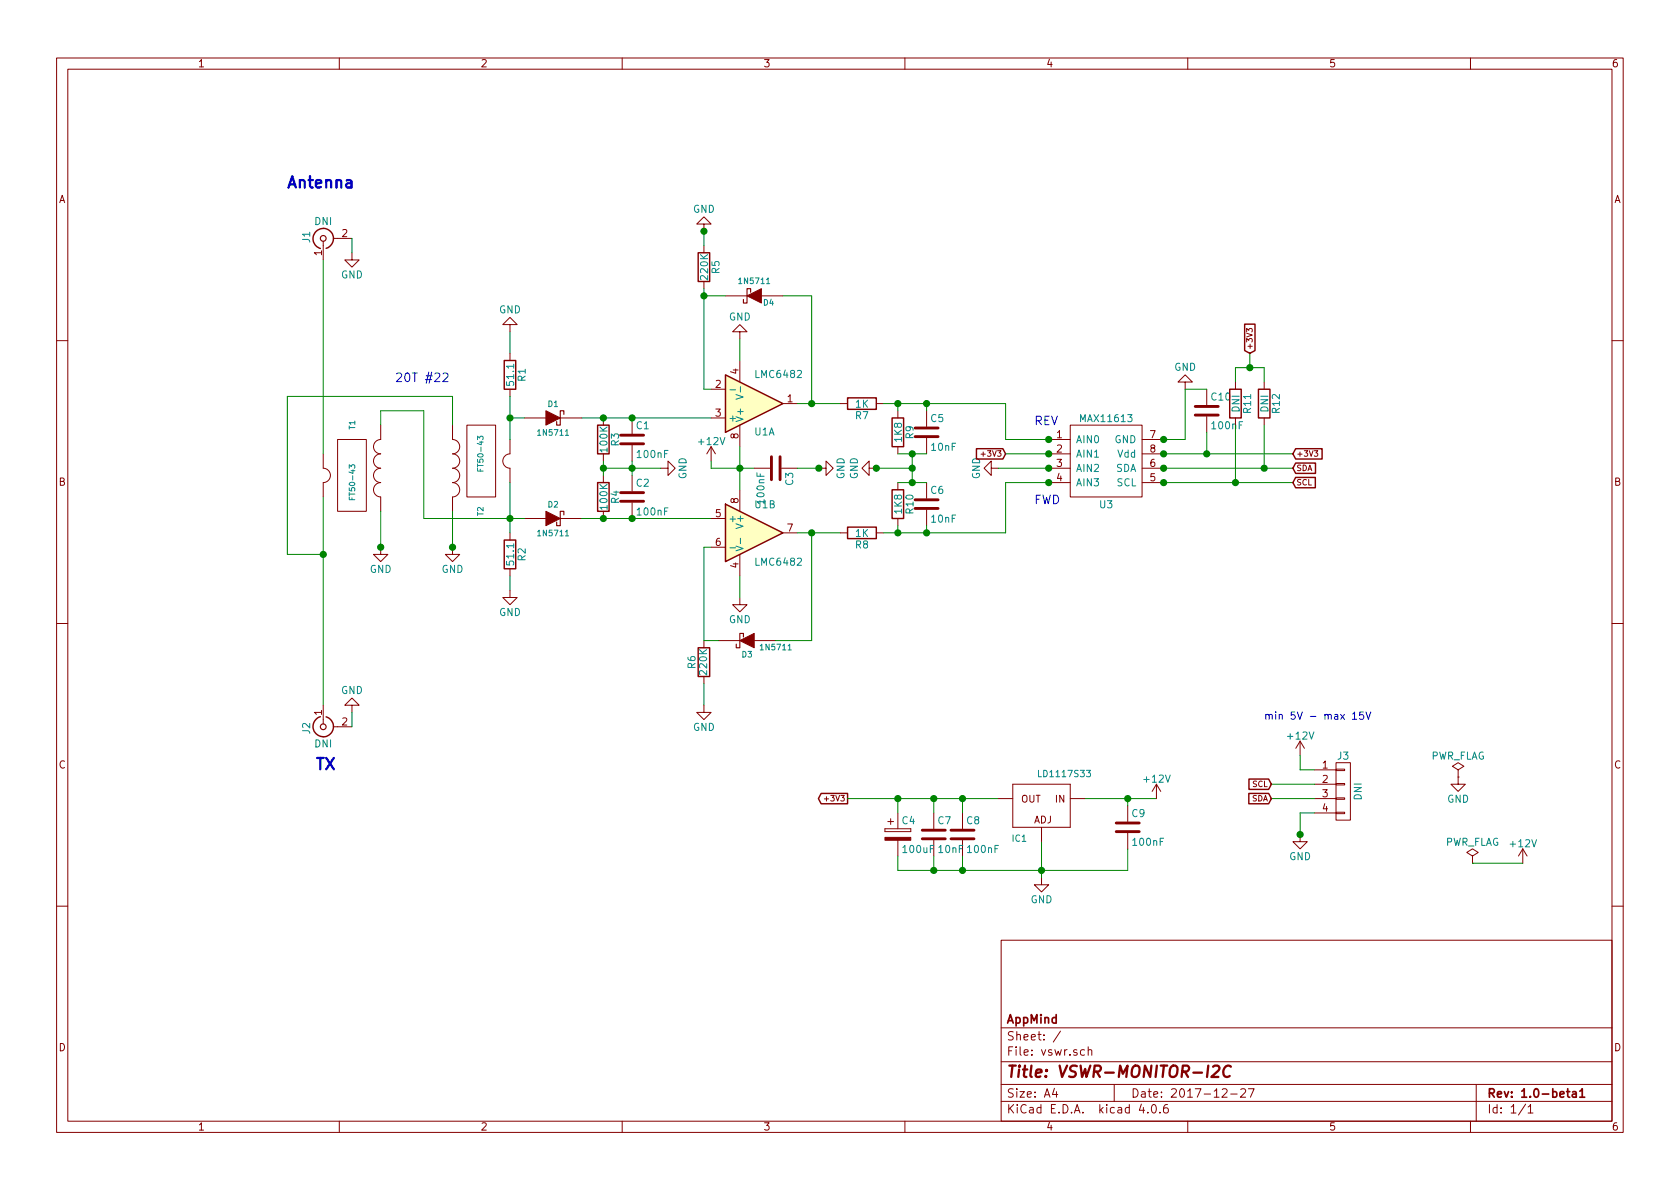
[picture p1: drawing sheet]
EESchema Schematic File Version 2
LIBS:power
LIBS:device
LIBS:transistors
LIBS:conn
LIBS:linear
LIBS:regul
LIBS:74xx
LIBS:cmos4000
LIBS:adc-dac
LIBS:memory
LIBS:xilinx
LIBS:microcontrollers
LIBS:dsp
LIBS:microchip
LIBS:analog_switches
LIBS:motorola
LIBS:texas
LIBS:intel
LIBS:audio
LIBS:interface
LIBS:digital-audio
LIBS:philips
LIBS:display
LIBS:cypress
LIBS:siliconi
LIBS:opto
LIBS:atmel
LIBS:contrib
LIBS:valves
LIBS:vswr
LIBS:Radioberry
LIBS:vswr-cache
EELAYER 25 0
EELAYER END
$Descr A4 11693 8268
encoding utf-8
Sheet 1 1
Title "VSWR-MONITOR-I2C"
Date "2017-12-27"
Rev "1.0-beta1"
Comp "AppMind"
Comment1 ""
Comment2 ""
Comment3 ""
Comment4 ""
$EndDescr
$Comp
L R R1
U 1 1
P 3550 2600
F 0 "R1" V 3630 2600 50  0000 C CNN
F 1 "51.1" V 3550 2600 50  0000 C CNN
F 2 "Resistors_SMD:R_2010_HandSoldering" V 3480 2600 50  0001 C CNN
F 3 "" H 3550 2600 50  0001 C CNN
	1    3550 2600
	1    0    0    -1  
$EndComp
$Comp
L R R3
U 1 1
P 4200 3050
F 0 "R3" V 4280 3050 50  0000 C CNN
F 1 "100K" V 4200 3050 50  0000 C CNN
F 2 "Resistors_SMD:R_0805_HandSoldering" V 4130 3050 50  0001 C CNN
F 3 "" H 4200 3050 50  0001 C CNN
	1    4200 3050
	1    0    0    -1  
$EndComp
$Comp
L R R2
U 1 1
P 3550 3850
F 0 "R2" V 3630 3850 50  0000 C CNN
F 1 "51.1" V 3550 3850 50  0000 C CNN
F 2 "Resistors_SMD:R_2010_HandSoldering" V 3480 3850 50  0001 C CNN
F 3 "" H 3550 3850 50  0001 C CNN
	1    3550 3850
	1    0    0    -1  
$EndComp
$Comp
L R R4
U 1 1
P 4200 3450
F 0 "R4" V 4280 3450 50  0000 C CNN
F 1 "100K" V 4200 3450 50  0000 C CNN
F 2 "Resistors_SMD:R_0805_HandSoldering" V 4130 3450 50  0001 C CNN
F 3 "" H 4200 3450 50  0001 C CNN
	1    4200 3450
	1    0    0    -1  
$EndComp
$Comp
L C C1
U 1 1
P 4400 3050
F 0 "C1" H 4425 3150 50  0000 L CNN
F 1 "100nF" H 4425 2950 50  0000 L CNN
F 2 "Capacitors_SMD:C_0805_HandSoldering" H 4438 2900 50  0001 C CNN
F 3 "" H 4400 3050 50  0001 C CNN
	1    4400 3050
	1    0    0    -1  
$EndComp
$Comp
L C C2
U 1 1
P 4400 3450
F 0 "C2" H 4425 3550 50  0000 L CNN
F 1 "100nF" H 4425 3350 50  0000 L CNN
F 2 "Capacitors_SMD:C_0805_HandSoldering" H 4438 3300 50  0001 C CNN
F 3 "" H 4400 3450 50  0001 C CNN
	1    4400 3450
	1    0    0    -1  
$EndComp
$Comp
L Toroid T2
U 1 1
P 3350 3150
F 0 "T2" H 3750 3150 39  0000 C CNN
F 1 "FT50-43" H 3350 3150 39  0000 C CNN
F 2 "VSWR:T50-43_V_THT" H 3500 2480 60  0001 C CNN
F 3 "" H 3500 2480 60  0001 C CNN
	1    3350 3150
	0    1    1    0   
$EndComp
$Comp
L CONN_COAXIAL J1
U 1 1
P 2250 1650
F 0 "J1" H 2260 1770 50  0000 C CNN
F 1 "DNI" V 2365 1650 50  0000 C CNN
F 2 "HERMESLITE:SMAVERT" H 2250 1650 50  0001 C CNN
F 3 "" H 2250 1650 50  0001 C CNN
F 4 "CONN_COAXIAL" H 2250 1650 60  0001 C CNN "Veld4"
F 5 "GENERIC" H 2250 1650 60  0001 C CNN "Option"
F 6 "CON" H 2250 1650 60  0001 C CNN "Key"
	1    2250 1650
	0    -1   -1   0   
$EndComp
$Comp
L CONN_COAXIAL J2
U 1 1
P 2250 5050
F 0 "J2" H 2260 5170 50  0000 C CNN
F 1 "DNI" V 2365 5050 50  0000 C CNN
F 2 "HERMESLITE:SMAVERT" H 2250 5050 50  0001 C CNN
F 3 "" H 2250 5050 50  0001 C CNN
F 4 "CONN_COAXIAL" H 2250 5050 60  0001 C CNN "Veld4"
F 5 "GENERIC" H 2250 5050 60  0001 C CNN "Option"
F 6 "CON" H 2250 5050 60  0001 C CNN "Key"
	1    2250 5050
	0    -1   1    0   
$EndComp
$Comp
L DIODESCH D1
U 1 1
P 3850 2900
F 0 "D1" H 3850 3000 40  0000 C CNN
F 1 "1N5711" H 3850 2800 40  0000 C CNN
F 2 "HERMESLITE:1N5711WS" H 3850 2900 60  0001 C CNN
F 3 "" H 3850 2900 60  0000 C CNN
	1    3850 2900
	1    0    0    -1  
$EndComp
$Comp
L DIODESCH D2
U 1 1
P 3850 3600
F 0 "D2" H 3850 3700 40  0000 C CNN
F 1 "1N5711" H 3850 3500 40  0000 C CNN
F 2 "HERMESLITE:1N5711WS" H 3850 3600 60  0001 C CNN
F 3 "" H 3850 3600 60  0000 C CNN
	1    3850 3600
	1    0    0    -1  
$EndComp
$Comp
L Toroid T1
U 1 1
P 2450 3350
F 0 "T1" H 2850 3350 39  0000 C CNN
F 1 "FT50-43" H 2450 3350 39  0000 C CNN
F 2 "VSWR:T50-43_V_THT" H 2600 2680 60  0001 C CNN
F 3 "" H 2600 2680 60  0001 C CNN
	1    2450 3350
	0    -1   -1   0   
$EndComp
$Comp
L GND #PWR01
U 1 1
P 3550 4100
F 0 "#PWR01" H 3550 3850 50  0001 C CNN
F 1 "GND" H 3550 3950 50  0000 C CNN
F 2 "" H 3550 4100 50  0001 C CNN
F 3 "" H 3550 4100 50  0001 C CNN
	1    3550 4100
	1    0    0    -1  
$EndComp
$Comp
L GND #PWR02
U 1 1
P 2650 3800
F 0 "#PWR02" H 2650 3550 50  0001 C CNN
F 1 "GND" H 2650 3650 50  0000 C CNN
F 2 "" H 2650 3800 50  0001 C CNN
F 3 "" H 2650 3800 50  0001 C CNN
	1    2650 3800
	1    0    0    -1  
$EndComp
$Comp
L GND #PWR03
U 1 1
P 3150 3800
F 0 "#PWR03" H 3150 3550 50  0001 C CNN
F 1 "GND" H 3150 3650 50  0000 C CNN
F 2 "" H 3150 3800 50  0001 C CNN
F 3 "" H 3150 3800 50  0001 C CNN
	1    3150 3800
	1    0    0    -1  
$EndComp
$Comp
L GND #PWR04
U 1 1
P 2450 1750
F 0 "#PWR04" H 2450 1500 50  0001 C CNN
F 1 "GND" H 2450 1600 50  0000 C CNN
F 2 "" H 2450 1750 50  0001 C CNN
F 3 "" H 2450 1750 50  0001 C CNN
	1    2450 1750
	1    0    0    -1  
$EndComp
$Comp
L GND #PWR05
U 1 1
P 2450 4950
F 0 "#PWR05" H 2450 4700 50  0001 C CNN
F 1 "GND" H 2450 4800 50  0000 C CNN
F 2 "" H 2450 4950 50  0001 C CNN
F 3 "" H 2450 4950 50  0001 C CNN
	1    2450 4950
	-1   0    0    1   
$EndComp
$Comp
L GND #PWR06
U 1 1
P 3550 2300
F 0 "#PWR06" H 3550 2050 50  0001 C CNN
F 1 "GND" H 3550 2150 50  0000 C CNN
F 2 "" H 3550 2300 50  0001 C CNN
F 3 "" H 3550 2300 50  0001 C CNN
	1    3550 2300
	-1   0    0    1   
$EndComp
$Comp
L LMC6482 U1
U 1 1
P 5250 2800
F 0 "U1" H 5250 3000 50  0000 L CNN
F 1 "LMC6482" H 5250 2600 50  0000 L CNN
F 2 "Housings_SOIC:SOIC-8_3.9x4.9mm_Pitch1.27mm" H 5250 2800 50  0001 C CNN
F 3 "" H 5250 2800 50  0001 C CNN
	1    5250 2800
	1    0    0    1   
$EndComp
Wire Wire Line
	2250 3150 2250 1800
Wire Wire Line
	2250 3450 2250 4900
Wire Wire Line
	3550 2750 3550 3050
Wire Wire Line
	3550 3350 3550 3700
Wire Wire Line
	3550 2900 3650 2900
Connection ~ 3550 2900
Wire Wire Line
	2950 3600 3650 3600
Connection ~ 3550 3600
Wire Wire Line
	4050 3600 4950 3600
Connection ~ 4200 3600
Wire Wire Line
	4200 3200 4200 3300
Wire Wire Line
	4400 3200 4400 3300
Connection ~ 4400 3250
Connection ~ 4200 3250
Wire Wire Line
	4050 2900 4950 2900
Connection ~ 4200 2900
Wire Wire Line
	3150 2950 3150 2750
Wire Wire Line
	3150 2750 2000 2750
Wire Wire Line
	2000 2750 2000 3850
Wire Wire Line
	2000 3850 2250 3850
Connection ~ 2250 3850
Wire Wire Line
	2650 2950 2650 2850
Wire Wire Line
	2650 2850 2950 2850
Wire Wire Line
	2950 2850 2950 3600
Wire Wire Line
	2650 3550 2650 3800
Wire Wire Line
	3150 3550 3150 3800
Wire Wire Line
	3550 4100 3550 4000
Wire Wire Line
	2450 1650 2450 1750
$Comp
L LMC6482 U1
U 2 1
P 5250 3700
F 0 "U1" H 5250 3900 50  0000 L CNN
F 1 "LMC6482" H 5250 3500 50  0000 L CNN
F 2 "Housings_SOIC:SOIC-8_3.9x4.9mm_Pitch1.27mm" H 5250 3700 50  0001 C CNN
F 3 "" H 5250 3700 50  0001 C CNN
	2    5250 3700
	1    0    0    -1  
$EndComp
Connection ~ 4400 2900
Connection ~ 4400 3600
$Comp
L C C3
U 1 1
P 5400 3250
F 0 "C3" H 5425 3350 50  0000 L CNN
F 1 "100nF" H 5425 3150 50  0000 L CNN
F 2 "Capacitors_SMD:C_0805_HandSoldering" H 5438 3100 50  0001 C CNN
F 3 "" H 5400 3250 50  0001 C CNN
	1    5400 3250
	0    1    1    0   
$EndComp
$Comp
L GND #PWR07
U 1 1
P 4600 3250
F 0 "#PWR07" H 4600 3000 50  0001 C CNN
F 1 "GND" H 4600 3100 50  0000 C CNN
F 2 "" H 4600 3250 50  0001 C CNN
F 3 "" H 4600 3250 50  0001 C CNN
	1    4600 3250
	0    -1   -1   0   
$EndComp
$Comp
L GND #PWR08
U 1 1
P 5700 3250
F 0 "#PWR08" H 5700 3000 50  0001 C CNN
F 1 "GND" H 5700 3100 50  0000 C CNN
F 2 "" H 5700 3250 50  0001 C CNN
F 3 "" H 5700 3250 50  0001 C CNN
	1    5700 3250
	0    -1   -1   0   
$EndComp
Wire Wire Line
	5150 3100 5150 3400
Wire Wire Line
	4950 3250 5250 3250
Connection ~ 5150 3250
Wire Wire Line
	5550 3250 5700 3250
$Comp
L DIODESCH D3
U 1 1
P 5200 4450
F 0 "D3" H 5200 4550 40  0000 C CNN
F 1 "1N5711" H 5000 4500 40  0000 C CNN
F 2 "HERMESLITE:1N5711WS" H 5200 4450 60  0001 C CNN
F 3 "" H 5200 4450 60  0000 C CNN
	1    5200 4450
	-1   0    0    1   
$EndComp
$Comp
L GND #PWR09
U 1 1
P 5150 4150
F 0 "#PWR09" H 5150 3900 50  0001 C CNN
F 1 "GND" H 5150 4000 50  0000 C CNN
F 2 "" H 5150 4150 50  0001 C CNN
F 3 "" H 5150 4150 50  0001 C CNN
	1    5150 4150
	1    0    0    -1  
$EndComp
$Comp
L GND #PWR010
U 1 1
P 5150 2350
F 0 "#PWR010" H 5150 2100 50  0001 C CNN
F 1 "GND" H 5150 2200 50  0000 C CNN
F 2 "" H 5150 2350 50  0001 C CNN
F 3 "" H 5150 2350 50  0001 C CNN
	1    5150 2350
	-1   0    0    1   
$EndComp
Wire Wire Line
	5150 4000 5150 4150
$Comp
L R R6
U 1 1
P 4900 4600
F 0 "R6" V 4980 4600 50  0000 C CNN
F 1 "220K" V 4900 4600 50  0000 C CNN
F 2 "Resistors_SMD:R_0805_HandSoldering" V 4830 4600 50  0001 C CNN
F 3 "" H 4900 4600 50  0001 C CNN
	1    4900 4600
	-1   0    0    1   
$EndComp
$Comp
L R R5
U 1 1
P 4900 1850
F 0 "R5" V 4980 1850 50  0000 C CNN
F 1 "220K" V 4900 1850 50  0000 C CNN
F 2 "Resistors_SMD:R_0805_HandSoldering" V 4830 1850 50  0001 C CNN
F 3 "" H 4900 1850 50  0001 C CNN
	1    4900 1850
	1    0    0    -1  
$EndComp
$Comp
L DIODESCH D4
U 1 1
P 5250 2050
F 0 "D4" H 5150 2100 40  0000 C CNN
F 1 "1N5711" H 5250 1950 40  0000 C CNN
F 2 "HERMESLITE:1N5711WS" H 5250 2050 60  0001 C CNN
F 3 "" H 5250 2050 60  0000 C CNN
	1    5250 2050
	-1   0    0    1   
$EndComp
Wire Wire Line
	4900 2700 4950 2700
Wire Wire Line
	4900 2000 4900 2700
Wire Wire Line
	5050 2050 4900 2050
Connection ~ 4900 2050
Wire Wire Line
	4950 3800 4900 3800
Wire Wire Line
	4900 3800 4900 4450
Wire Wire Line
	4900 4450 5000 4450
$Comp
L GND #PWR011
U 1 1
P 4900 1600
F 0 "#PWR011" H 4900 1350 50  0001 C CNN
F 1 "GND" H 4900 1450 50  0000 C CNN
F 2 "" H 4900 1600 50  0001 C CNN
F 3 "" H 4900 1600 50  0001 C CNN
	1    4900 1600
	-1   0    0    1   
$EndComp
$Comp
L GND #PWR012
U 1 1
P 4900 4900
F 0 "#PWR012" H 4900 4650 50  0001 C CNN
F 1 "GND" H 4900 4750 50  0000 C CNN
F 2 "" H 4900 4900 50  0001 C CNN
F 3 "" H 4900 4900 50  0001 C CNN
	1    4900 4900
	1    0    0    -1  
$EndComp
Wire Wire Line
	4900 4750 4900 4900
Wire Wire Line
	4900 1700 4900 1600
Wire Wire Line
	5450 2050 5650 2050
Wire Wire Line
	5650 2050 5650 2800
Wire Wire Line
	5550 2800 5850 2800
Wire Wire Line
	5550 3700 5850 3700
Wire Wire Line
	5650 3700 5650 4450
Wire Wire Line
	5650 4450 5400 4450
$Comp
L R R7
U 1 1
P 6000 2800
F 0 "R7" V 6080 2800 50  0000 C CNN
F 1 "1K" V 6000 2800 50  0000 C CNN
F 2 "Resistors_SMD:R_0805_HandSoldering" V 5930 2800 50  0001 C CNN
F 3 "" H 6000 2800 50  0001 C CNN
	1    6000 2800
	0    1    1    0   
$EndComp
$Comp
L R R8
U 1 1
P 6000 3700
F 0 "R8" V 6080 3700 50  0000 C CNN
F 1 "1K" V 6000 3700 50  0000 C CNN
F 2 "Resistors_SMD:R_0805_HandSoldering" V 5930 3700 50  0001 C CNN
F 3 "" H 6000 3700 50  0001 C CNN
	1    6000 3700
	0    1    1    0   
$EndComp
Connection ~ 5650 2800
Connection ~ 5650 3700
$Comp
L R R9
U 1 1
P 6250 3000
F 0 "R9" V 6330 3000 50  0000 C CNN
F 1 "1K8" V 6250 3000 50  0000 C CNN
F 2 "Resistors_SMD:R_0805_HandSoldering" V 6180 3000 50  0001 C CNN
F 3 "" H 6250 3000 50  0001 C CNN
	1    6250 3000
	1    0    0    -1  
$EndComp
$Comp
L R R10
U 1 1
P 6250 3500
F 0 "R10" V 6330 3500 50  0000 C CNN
F 1 "1K8" V 6250 3500 50  0000 C CNN
F 2 "Resistors_SMD:R_0805_HandSoldering" V 6180 3500 50  0001 C CNN
F 3 "" H 6250 3500 50  0001 C CNN
	1    6250 3500
	1    0    0    -1  
$EndComp
$Comp
L C C5
U 1 1
P 6450 3000
F 0 "C5" H 6475 3100 50  0000 L CNN
F 1 "10nF" H 6475 2900 50  0000 L CNN
F 2 "Capacitors_SMD:C_0805_HandSoldering" H 6488 2850 50  0001 C CNN
F 3 "" H 6450 3000 50  0001 C CNN
	1    6450 3000
	1    0    0    -1  
$EndComp
$Comp
L C C6
U 1 1
P 6450 3500
F 0 "C6" H 6475 3600 50  0000 L CNN
F 1 "10nF" H 6475 3400 50  0000 L CNN
F 2 "Capacitors_SMD:C_0805_HandSoldering" H 6488 3350 50  0001 C CNN
F 3 "" H 6450 3500 50  0001 C CNN
	1    6450 3500
	1    0    0    -1  
$EndComp
Wire Wire Line
	6150 2800 7000 2800
Wire Wire Line
	6250 2800 6250 2850
Wire Wire Line
	6150 3700 7000 3700
Wire Wire Line
	6250 3700 6250 3650
Wire Wire Line
	6450 3700 6450 3650
Connection ~ 6250 3700
Wire Wire Line
	6450 2800 6450 2850
Connection ~ 6250 2800
Wire Wire Line
	6250 3150 6450 3150
Wire Wire Line
	6250 3350 6450 3350
$Comp
L GND #PWR013
U 1 1
P 6100 3250
F 0 "#PWR013" H 6100 3000 50  0001 C CNN
F 1 "GND" H 6100 3100 50  0000 C CNN
F 2 "" H 6100 3250 50  0001 C CNN
F 3 "" H 6100 3250 50  0001 C CNN
	1    6100 3250
	0    1    1    0   
$EndComp
Wire Wire Line
	6100 3250 6350 3250
Wire Wire Line
	6350 3150 6350 3350
Connection ~ 6350 3150
Connection ~ 6350 3350
Connection ~ 6350 3250
$Comp
L MAX11613 U3
U 1 1
P 7700 3200
F 0 "U3" H 7700 2900 50  0000 C CNN
F 1 "MAX11613" H 7700 3500 49  0000 C CNN
F 2 "HERMESLITE:MAX11613" H 7700 2725 50  0001 C CNN
F 3 "DOCUMENTATION" H 7700 2900 50  0001 C CNN
	1    7700 3200
	1    0    0    -1  
$EndComp
Text Notes 7200 3500 0    60   ~ 0
FWD
Text Notes 7200 2950 0    60   ~ 0
REV
Wire Wire Line
	7000 2800 7000 3050
Wire Wire Line
	7000 3050 7300 3050
Connection ~ 6450 2800
Wire Wire Line
	7000 3700 7000 3350
Wire Wire Line
	7000 3350 7300 3350
Connection ~ 6450 3700
Wire Wire Line
	8100 3350 9000 3350
$Comp
L C C10
U 1 1
P 8400 2850
F 0 "C10" H 8425 2950 50  0000 L CNN
F 1 "100nF" H 8425 2750 50  0000 L CNN
F 2 "Capacitors_SMD:C_0805_HandSoldering" H 8438 2700 50  0001 C CNN
F 3 "" H 8400 2850 50  0001 C CNN
	1    8400 2850
	1    0    0    -1  
$EndComp
Wire Wire Line
	8100 3250 9000 3250
Text Notes 2000 1300 0    79   ~ 16
Antenna
Text Notes 2200 5350 0    79   ~ 16
TX
Wire Wire Line
	8100 3150 9000 3150
Wire Wire Line
	4950 3250 4950 3200
$Comp
L +12V #PWR014
U 1 1
P 4950 3200
F 0 "#PWR014" H 4950 3050 50  0001 C CNN
F 1 "+12V" H 4950 3340 50  0000 C CNN
F 2 "" H 4950 3200 50  0001 C CNN
F 3 "" H 4950 3200 50  0001 C CNN
	1    4950 3200
	1    0    0    -1  
$EndComp
$Comp
L +12V #PWR015
U 1 1
P 10600 6000
F 0 "#PWR015" H 10600 5850 50  0001 C CNN
F 1 "+12V" H 10600 6140 50  0000 C CNN
F 2 "" H 10600 6000 50  0001 C CNN
F 3 "" H 10600 6000 50  0001 C CNN
	1    10600 6000
	1    0    0    -1  
$EndComp
$Comp
L PWR_FLAG #FLG016
U 1 1
P 10250 6000
F 0 "#FLG016" H 10250 6075 50  0001 C CNN
F 1 "PWR_FLAG" H 10250 6150 50  0000 C CNN
F 2 "" H 10250 6000 50  0001 C CNN
F 3 "" H 10250 6000 50  0001 C CNN
	1    10250 6000
	1    0    0    -1  
$EndComp
Wire Wire Line
	10250 6000 10600 6000
Text Notes 2750 2650 0    60   ~ 0
20T #22
$Comp
L GND #PWR017
U 1 1
P 7250 6100
F 0 "#PWR017" H 7250 5850 50  0001 C CNN
F 1 "GND" H 7250 5950 50  0000 C CNN
F 2 "" H 7250 6100 50  0001 C CNN
F 3 "" H 7250 6100 50  0001 C CNN
	1    7250 6100
	1    0    0    -1  
$EndComp
$Comp
L C C9
U 1 1
P 7850 5750
F 0 "C9" H 7875 5850 50  0000 L CNN
F 1 "100nF" H 7875 5650 50  0000 L CNN
F 2 "Capacitors_SMD:C_0805_HandSoldering" H 7888 5600 50  0001 C CNN
F 3 "" H 7850 5750 50  0001 C CNN
	1    7850 5750
	1    0    0    -1  
$EndComp
$Comp
L C C8
U 1 1
P 6700 5800
F 0 "C8" H 6725 5900 50  0000 L CNN
F 1 "100nF" H 6725 5700 50  0000 L CNN
F 2 "Capacitors_SMD:C_0805_HandSoldering" H 6738 5650 50  0001 C CNN
F 3 "" H 6700 5800 50  0001 C CNN
	1    6700 5800
	1    0    0    -1  
$EndComp
$Comp
L C C7
U 1 1
P 6500 5800
F 0 "C7" H 6525 5900 50  0000 L CNN
F 1 "10nF" H 6525 5700 50  0000 L CNN
F 2 "Capacitors_SMD:C_0805_HandSoldering" H 6538 5650 50  0001 C CNN
F 3 "" H 6500 5800 50  0001 C CNN
	1    6500 5800
	1    0    0    -1  
$EndComp
$Comp
L CP C4
U 1 1
P 6250 5800
F 0 "C4" H 6275 5900 50  0000 L CNN
F 1 "100uF" H 6275 5700 50  0000 L CNN
F 2 "HERMESLITE:SMD-1210" H 6288 5650 50  0001 C CNN
F 3 "" H 6250 5800 50  0001 C CNN
	1    6250 5800
	1    0    0    -1  
$EndComp
Wire Wire Line
	6250 5550 6250 5650
Wire Wire Line
	6500 5550 6500 5650
Connection ~ 6500 5550
Wire Wire Line
	6700 5550 6700 5650
Connection ~ 6700 5550
Wire Wire Line
	6250 5950 6250 6050
Wire Wire Line
	6250 6050 7850 6050
Wire Wire Line
	7850 6050 7850 5900
Wire Wire Line
	7250 5850 7250 6100
Wire Wire Line
	6700 5950 6700 6050
Connection ~ 6700 6050
Wire Wire Line
	6500 5950 6500 6050
Connection ~ 6500 6050
Wire Wire Line
	7550 5550 8050 5550
Wire Wire Line
	7850 5550 7850 5600
Connection ~ 7850 5550
Connection ~ 6250 5550
Text GLabel 9000 3150 2    39   Input ~ 0
+3V3
$Comp
L +12V #PWR018
U 1 1
P 8050 5550
F 0 "#PWR018" H 8050 5400 50  0001 C CNN
F 1 "+12V" H 8050 5690 50  0000 C CNN
F 2 "" H 8050 5550 50  0001 C CNN
F 3 "" H 8050 5550 50  0001 C CNN
	1    8050 5550
	1    0    0    -1  
$EndComp
$Comp
L CONN_01X04 J3
U 1 1
P 9350 5500
F 0 "J3" H 9350 5750 50  0000 C CNN
F 1 "DNI" V 9450 5500 50  0000 C CNN
F 2 "Pin_Headers:Pin_Header_Straight_1x04_Pitch2.54mm_SMD_Pin1Left" H 9350 5500 50  0001 C CNN
F 3 "" H 9350 5500 50  0001 C CNN
F 4 "CONN_01X04" H 9350 5500 60  0001 C CNN "Veld4"
F 5 "GENERIC" H 9350 5500 60  0001 C CNN "Option"
F 6 "con" H 9350 5500 60  0001 C CNN "Key"
	1    9350 5500
	1    0    0    -1  
$EndComp
Text GLabel 9000 3350 2    39   Input ~ 0
SCL
Text GLabel 9000 3250 2    39   Input ~ 0
SDA
$Comp
L GND #PWR019
U 1 1
P 9050 5800
F 0 "#PWR019" H 9050 5550 50  0001 C CNN
F 1 "GND" H 9050 5650 50  0000 C CNN
F 2 "" H 9050 5800 50  0001 C CNN
F 3 "" H 9050 5800 50  0001 C CNN
	1    9050 5800
	1    0    0    -1  
$EndComp
Wire Wire Line
	9150 5650 9050 5650
Wire Wire Line
	9050 5650 9050 5800
$Comp
L +12V #PWR020
U 1 1
P 9050 5250
F 0 "#PWR020" H 9050 5100 50  0001 C CNN
F 1 "+12V" H 9050 5390 50  0000 C CNN
F 2 "" H 9050 5250 50  0001 C CNN
F 3 "" H 9050 5250 50  0001 C CNN
	1    9050 5250
	1    0    0    -1  
$EndComp
Wire Wire Line
	9050 5250 9050 5350
Wire Wire Line
	9050 5350 9150 5350
Wire Wire Line
	9150 5450 8850 5450
Wire Wire Line
	9150 5550 8850 5550
Text GLabel 8850 5450 0    39   Input ~ 0
SCL
Text GLabel 8850 5550 0    39   Input ~ 0
SDA
$Comp
L R R11
U 1 1
P 8600 2800
F 0 "R11" V 8680 2800 50  0000 C CNN
F 1 "DNI" V 8600 2800 50  0000 C CNN
F 2 "Resistors_SMD:R_0805_HandSoldering" V 8530 2800 50  0001 C CNN
F 3 "" H 8600 2800 50  0001 C CNN
F 4 "GENERIC" V 8600 2800 60  0001 C CNN "Option"
F 5 "R 4K7" V 8600 2800 60  0001 C CNN "Key"
	1    8600 2800
	1    0    0    -1  
$EndComp
$Comp
L R R12
U 1 1
P 8800 2800
F 0 "R12" V 8880 2800 50  0000 C CNN
F 1 "DNI" V 8800 2800 50  0000 C CNN
F 2 "Resistors_SMD:R_0805_HandSoldering" V 8730 2800 50  0001 C CNN
F 3 "" H 8800 2800 50  0001 C CNN
F 4 "GENERIC" V 8800 2800 60  0001 C CNN "Option"
F 5 "R 4K7" V 8800 2800 60  0001 C CNN "Key"
	1    8800 2800
	1    0    0    -1  
$EndComp
Wire Wire Line
	8600 2650 8600 2550
Wire Wire Line
	8600 2550 8800 2550
Wire Wire Line
	8800 2550 8800 2650
Wire Wire Line
	8700 2550 8700 2450
Connection ~ 8700 2550
Text GLabel 8700 2450 1    39   Input ~ 0
+3V3
$Comp
L GND #PWR021
U 1 1
P 6950 3250
F 0 "#PWR021" H 6950 3000 50  0001 C CNN
F 1 "GND" H 6950 3100 50  0000 C CNN
F 2 "" H 6950 3250 50  0001 C CNN
F 3 "" H 6950 3250 50  0001 C CNN
	1    6950 3250
	0    1    1    0   
$EndComp
Wire Wire Line
	6950 3250 7300 3250
Text GLabel 7000 3150 0    39   Input ~ 0
+3V3
Connection ~ 2650 3800
Connection ~ 3150 3800
Connection ~ 5700 3250
Connection ~ 6100 3250
Connection ~ 7300 3050
Connection ~ 7300 3150
Connection ~ 7300 3250
Connection ~ 7300 3350
Connection ~ 8100 3050
Connection ~ 8100 3150
Connection ~ 8100 3250
Connection ~ 8100 3350
Connection ~ 4900 1600
Connection ~ 9050 5800
Text GLabel 5900 5550 0    39   Output ~ 0
+3V3
Wire Wire Line
	3550 2450 3550 2300
Wire Wire Line
	4200 3250 4600 3250
Connection ~ 7250 6050
Wire Wire Line
	5900 5550 6950 5550
Wire Wire Line
	2450 4950 2450 5050
Wire Wire Line
	5150 2500 5150 2350
$Comp
L PWR_FLAG #FLG022
U 1 1
P 10150 5400
F 0 "#FLG022" H 10150 5475 50  0001 C CNN
F 1 "PWR_FLAG" H 10150 5550 50  0000 C CNN
F 2 "" H 10150 5400 50  0001 C CNN
F 3 "" H 10150 5400 50  0001 C CNN
	1    10150 5400
	1    0    0    -1  
$EndComp
$Comp
L GND #PWR023
U 1 1
P 10150 5400
F 0 "#PWR023" H 10150 5150 50  0001 C CNN
F 1 "GND" H 10150 5250 50  0000 C CNN
F 2 "" H 10150 5400 50  0001 C CNN
F 3 "" H 10150 5400 50  0001 C CNN
	1    10150 5400
	1    0    0    -1  
$EndComp
Wire Wire Line
	8250 3050 8100 3050
Wire Wire Line
	8250 2700 8250 3050
$Comp
L GND #PWR024
U 1 1
P 8250 2700
F 0 "#PWR024" H 8250 2450 50  0001 C CNN
F 1 "GND" H 8250 2550 50  0000 C CNN
F 2 "" H 8250 2700 50  0001 C CNN
F 3 "" H 8250 2700 50  0001 C CNN
	1    8250 2700
	-1   0    0    1   
$EndComp
Wire Wire Line
	7000 3150 7300 3150
Wire Wire Line
	8600 2950 8600 3350
Connection ~ 8600 3350
Wire Wire Line
	8800 2950 8800 3250
Connection ~ 8800 3250
Wire Wire Line
	8250 2700 8400 2700
Wire Wire Line
	8400 3000 8400 3150
Connection ~ 8400 3150
$Comp
L V-REG_LD117AS33TR IC1
U 1 1
P 7250 5550
F 0 "IC1" H 7350 5250 45  0000 L BNN
F 1 "LD1117S33" H 6900 5700 45  0000 L BNN
F 2 "V-REG_SOT223" H 7280 5700 20  0001 C CNN
F 3 "" H 7250 5550 60  0001 C CNN
	1    7250 5550
	-1   0    0    -1  
$EndComp
Text Notes 8800 5000 0    51   ~ 0
min 5V - max 15V
$EndSCHEMATC
